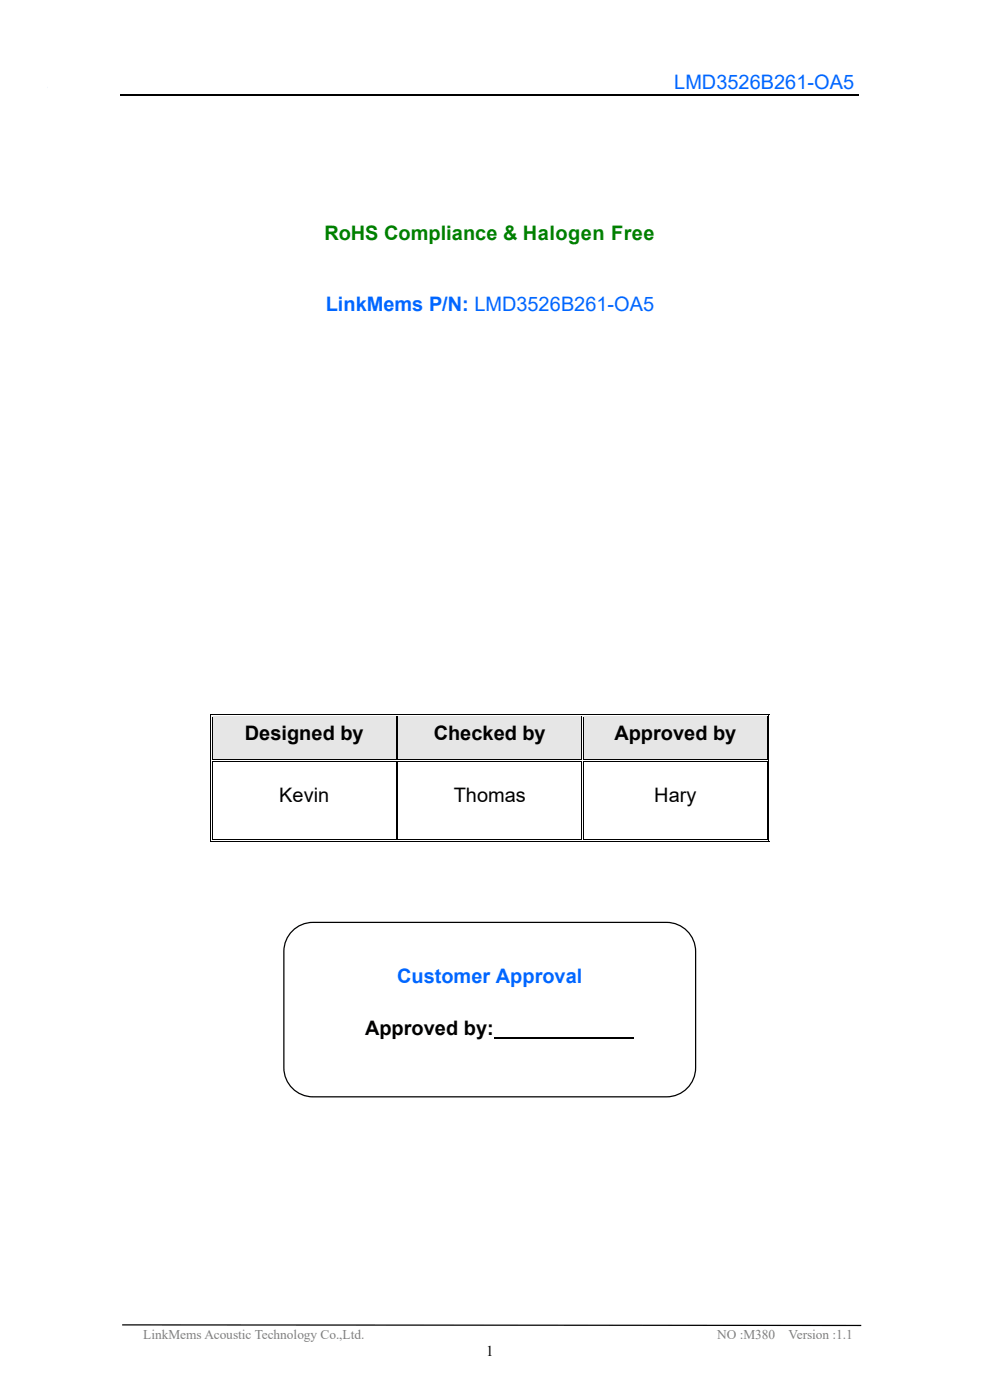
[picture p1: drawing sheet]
<svg xmlns="http://www.w3.org/2000/svg" width="210mm" height="297mm" viewBox="0 0 210 297" stroke-linecap="round" stroke-linejoin="round" font-family="sans-serif">
<path d="M25.6 20.2h156.6" fill="none" stroke="#000" stroke-width=".25"/>
<path d="M25.9 281.1l156.8 .1" fill="none" stroke="#000" stroke-width=".26"/>
<g fill="#e6e6e6">
<path d="M45.1 152.1h38.9v9h-38.9z" fill-rule="evenodd"/>
<path d="M46.8 153h35.5v7.2h-35.5z" fill-rule="evenodd"/>
<path d="M84.5 152.1h38.8v9h-38.8z" fill-rule="evenodd"/>
<path d="M86.1 153h35.6v7.2h-35.6z" fill-rule="evenodd"/>
<path d="M123.8 152.1h38.9v9h-38.9z" fill-rule="evenodd"/>
<path d="M125.5 153h35.5v7.2h-35.5z" fill-rule="evenodd"/>
</g>
<g fill="#000">
<path d="M44.6 151.5h.2v.6h-.2z" fill-rule="evenodd"/>
<path d="M44.6 151.5h.5v.2h-.5z" fill-rule="evenodd"/>
<path d="M45 151.9h.1v.2h-.1z" fill-rule="evenodd"/>
<path d="M45 151.9h.1v.1h-.1z" fill-rule="evenodd"/>
<path d="M84 152l.1 .1z" fill-rule="evenodd"/>
<path d="M84 151.5h.5v.2h-.5z" fill-rule="evenodd"/>
<path d="M84 151.9h.1v.1h-.1z" fill-rule="evenodd"/>
<path d="M84.3 152l.2 .1z" fill-rule="evenodd"/>
<path d="M84.3 151.9h.2v.1h-.2z" fill-rule="evenodd"/>
<path d="M123.3 152l.2 .1z" fill-rule="evenodd"/>
<path d="M123.3 151.5h.5v.2h-.5z" fill-rule="evenodd"/>
<path d="M123.3 151.9h.2v.1h-.2z" fill-rule="evenodd"/>
<path d="M123.6 152l.2 .1z" fill-rule="evenodd"/>
<path d="M123.6 151.9h.2v.1h-.2z" fill-rule="evenodd"/>
<path d="M162.7 151.5h.5v.2h-.5z" fill-rule="evenodd"/>
<path d="M162.7 151.9h.1v.2h-.1z" fill-rule="evenodd"/>
<path d="M162.7 151.9h.1v.1h-.1z" fill-rule="evenodd"/>
<path d="M163 151.5h.2v.6h-.2z" fill-rule="evenodd"/>
<path d="M44.6 161.6l.2 .1z" fill-rule="evenodd"/>
<path d="M44.6 161.1h.2v.5h-.2z" fill-rule="evenodd"/>
<path d="M44.6 178h.2v.5h-.2z" fill-rule="evenodd"/>
<path d="M44.6 178.4h.5v.1h-.5z" fill-rule="evenodd"/>
<path d="M45 161.6l.1 .1z" fill-rule="evenodd"/>
<path d="M45 161.1h.1v.2h-.1z" fill-rule="evenodd"/>
<path d="M45 161.5h.1v.1h-.1z" fill-rule="evenodd"/>
<path d="M45 178h.1v.2h-.1z" fill-rule="evenodd"/>
<path d="M45 178h.1v.2h-.1z" fill-rule="evenodd"/>
<path d="M84 161.6l.1 .1z" fill-rule="evenodd"/>
<path d="M84 161.1h.1v.2h-.1z" fill-rule="evenodd"/>
<path d="M84 161.5h.1v.1h-.1z" fill-rule="evenodd"/>
<path d="M84 178h.1v.2h-.1z" fill-rule="evenodd"/>
<path d="M84 178.4h.5v.1h-.5z" fill-rule="evenodd"/>
<path d="M84.3 161.6l.2 .1z" fill-rule="evenodd"/>
<path d="M84.3 161.1h.2v.2h-.2z" fill-rule="evenodd"/>
<path d="M84.3 161.5h.2v.1h-.2z" fill-rule="evenodd"/>
<path d="M84.3 178h.2v.2h-.2z" fill-rule="evenodd"/>
<path d="M123.3 161.6l.2 .1z" fill-rule="evenodd"/>
<path d="M123.3 161.1h.2v.2h-.2z" fill-rule="evenodd"/>
<path d="M123.3 161.5h.2v.1h-.2z" fill-rule="evenodd"/>
<path d="M123.3 178h.2v.2h-.2z" fill-rule="evenodd"/>
<path d="M123.3 178.4h.5v.1h-.5z" fill-rule="evenodd"/>
<path d="M123.6 161.6l.2 .1z" fill-rule="evenodd"/>
<path d="M123.6 161.1h.2v.2h-.2z" fill-rule="evenodd"/>
<path d="M123.6 161.5h.2v.1h-.2z" fill-rule="evenodd"/>
<path d="M123.6 178h.2v.2h-.2z" fill-rule="evenodd"/>
<path d="M162.7 161.6l.1 .1z" fill-rule="evenodd"/>
<path d="M162.7 161.1h.1v.2h-.1z" fill-rule="evenodd"/>
<path d="M162.7 161.5h.1v.1h-.1z" fill-rule="evenodd"/>
<path d="M162.7 178.4h.5v.1h-.5z" fill-rule="evenodd"/>
<path d="M162.7 178h.1v.2h-.1z" fill-rule="evenodd"/>
<path d="M162.7 178h.1v.2h-.1z" fill-rule="evenodd"/>
<path d="M163 161.6l.2 .1z" fill-rule="evenodd"/>
<path d="M163 161.1h.2v.5h-.2z" fill-rule="evenodd"/>
<path d="M163 178h.2v.5h-.2z" fill-rule="evenodd"/>
</g>
<g fill="none" stroke="#000" stroke-width=".21">
<path d="M44.7 152.1v9M45 152.1v9M45.1 151.6h38.9M45.1 152h38.9M84 152.1v9M84.4 152.1v9M84.5 151.6h38.8M84.5 152h38.8M123.4 152.1v9M123.7 152.1v9M123.8 151.6h38.9M123.8 152h38.9"/>
<path d="M162.8 152.1v9M163.1 152.1v9M44.7 161.7v16.3M45 161.7v16.3M45.1 161.2h38.9M45.1 161.6h38.9M45.1 178.5h38.9M45.1 178.1h38.9M84 161.7v16.3M84.4 161.7v16.3M84.5 161.2h38.8M84.5 161.6h38.8"/>
<path d="M84.5 178.5h38.8M84.5 178.1h38.8M123.4 161.7v16.3M123.7 161.7v16.3M123.8 161.2h38.9M123.8 161.6h38.9M123.8 178.5h38.9M123.8 178.1h38.9M162.8 161.7v16.3M163.1 161.7v16.3"/>
</g>
<path d="M45.1 152.1h38.9M84.5 152.1h38.8M123.8 152.1h38.9" fill="none" stroke="#e6e6e6" stroke-width=".21"/>
<path d="M10.1 18.6h.1" fill="none" stroke="#548dd4" stroke-width=".26"/>
<path d="M62 197.5a6.2 6.2 0 0 1 4.4-1.8h75a6.2 6.2 0 0 1 6.2 6.2v24.6a6.2 6.2 0 0 1-6.2 6.2h-75a6.2 6.2 0 0 1-6.2-6.2v-24.6a6.1 6.1 0 0 1 1.8-4.4z" fill="none" stroke="#000" stroke-width=".26"/>
<path d="M104.8 220.3h29.6" fill="none" stroke="#000" stroke-width=".42"/>
<g font-size="4.2" fill="#06f">
<text x="143" y="18.9">LMD3526B261-OA5</text>
<text x="69.1" y="66">LinkMems P/N: LMD3526B261-OA5</text>
<text x="84.3" y="208.6">Customer Approval</text>
</g>
<text font-size="4.2" fill="#008000" x="68.8" y="50.8">RoHS Compliance &amp; Halogen Free</text>
<g font-size="4.2">
<text x="52" y="156.9">Designed by</text>
<text x="92" y="156.9">Checked by</text>
<text x="130.3" y="156.9">Approved by</text>
<text x="59.2" y="170.2">Kevin</text>
<text x="96.2" y="170.2">Thomas</text>
<text x="138.8" y="170.2">Hary</text>
<text x="77.4" y="219.6">Approved by:</text>
</g>
<text font-size="3.2" x="103.1" y="287.6">1</text>
<g font-size="2.8" fill="#808080">
<text x="30.4" y="284.1">LinkMems Acoustic Technology Co.,Ltd.</text>
<text x="152.2" y="284.1">NO :M380</text>
<text x="167.3" y="284.1">Version :1.1</text>
</g>
</svg>
